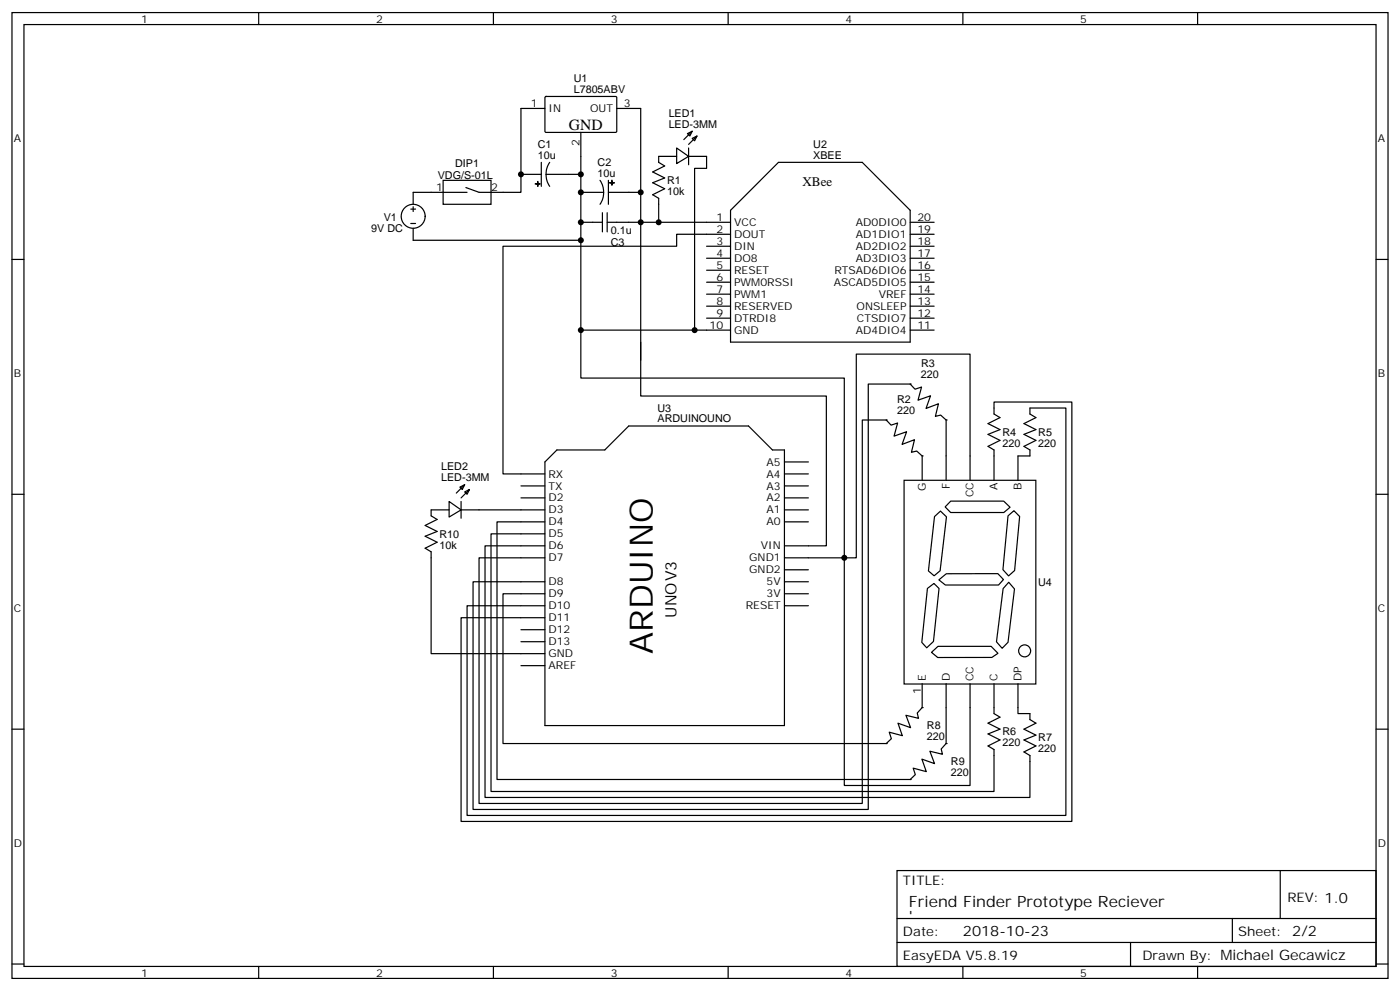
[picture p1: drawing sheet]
<svg xmlns="http://www.w3.org/2000/svg" width="412mm" height="292mm" viewBox="0 0 412 292" stroke-linecap="round" stroke-linejoin="round" font-family="sans-serif">
<g fill="none" stroke="#000" stroke-width=".35">
<path d="M3.5 3.7h405.4v284.3h-405.4zM7.1 7.2h398.2v277.3h-398.2zM76.2 3.7v3.5M145.3 3.7v3.5M214.5 3.7v3.5M283.6 3.7v3.5M352.8 3.7v3.5M153.5 31.9h7M160.6 28.6l.3-.2h20.6l.2 .4-.1 10-.3 .2-20.6-.1-.2-.3zM171.1 39v7M181.7 31.9h7M121.7 56.6v3.5"/>
<path d="M3.5 76.4h3.6M121 61.6h1.4M121 65.8h1.4M121.7 60.9v1.4M121.7 67.2v3.5M405.3 76.4h3.6M3.5 145.5h3.6M405.3 145.5h3.6M3.5 214.7h3.6M405.3 214.7h3.6M264.2 256.3h141.1v28.2h-141.1zM377.1 256.3v14.1"/>
<path d="M264.2 270.4h141.1M264.2 277.5h141.1M333 277.5v7M363 270.4v7.1M3.5 283.8h3.6M76.2 284.5v3.5M145.3 284.5v3.5M214.5 284.5v3.5M283.6 284.5v3.5M352.8 284.5v3.5M405.3 283.8h3.6"/>
<circle cx="121.7" cy="63.7" r="3.5"/>
</g>
<g fill="#fff" stroke="#000" stroke-width=".35">
<path d="M158.4 53.4v1.5z"/>
<path d="M157.7 54.1l1.4 .1z"/>
</g>
<path d="M153.5 51.3h6M159.5 47.8v7.1M160.9 51.3l.2 1.9 .8 1.7M160.9 51.3h6.7M161.9 47.8l-.8 1.7-.2 1.8" fill="none" stroke="#000" stroke-width=".35"/>
<g fill="#fff" stroke="#000" stroke-width=".35">
<path d="M180.2 53.1l.1 1.4z"/>
<path d="M179.6 53.8h1.4z"/>
</g>
<g fill="none" stroke="#000" stroke-width=".35">
<path d="M202.5 39.3l1.4-.7-.7 1.4zM203.9 38.6l-2.5 2.5M127 56.6h10.6M130.5 53.1h14.1v7h-14.1zM137.2 55.2l3.9 1.4h7.1M171.1 56.6h6.7M176.7 53.1l.9 1.7 .2 1.8M177.8 56.6l-.2 1.9-.9 1.6M179.2 53.1v7M179.2 56.6h6M199.3 43.6l3.5 2.4-3.5 2.2zM199.3 46h-5.3v1.8l1.8 1.1-3.5 1.7 3.5 1.8-3.5 1.4 3.5 1.8-3.5 1.7 1.7 1.1v1.7"/>
<path d="M202.8 43.6v4.9M202.8 46h5.3M203.9 40.7l1.4-.7-.7 1.5zM205.3 40l-2.5 2.5M171.1 65.4h6.3M177.4 62.6v5.7M178.9 62.6v5.7M178.9 65.4h6.3M208.1 65.4h7.1M208.1 69h7.1M208.1 72.5h7.1M208.1 76h7.1"/>
<path d="M208.1 79.6h7.1M215.2 61.9l14.1-14.1h24.7l14.1 14.1v38.8h-52.9zM268.1 65.4h7.1M268.1 69h7.1M268.1 72.5h7.1M268.1 76h7.1M268.1 79.6h7.1M208.1 83.1h7.1M208.1 86.6h7.1M208.1 90.1h7.1M208.1 93.7h7.1M208.1 97.2h7.1"/>
<path d="M268.1 83.1h7.1M268.1 86.6h7.1M268.1 90.1h7.1M268.1 93.7h7.1M268.1 97.2h7.1M153.5 139.5h7M160.5 136l3.5-3.5h14.2l7-7.1h35.3l7 7.1h3.6v81.1h-70.6zM231.1 139.5h7M231.1 136h7M153.5 143.1h7M153.5 146.6h7M153.5 150.1h7"/>
<path d="M153.5 153.6h7M153.5 157.2h7M231.1 143.1h7M231.1 146.6h7M231.1 150.1h7M231.1 153.6h7M153.5 160.7h7M153.5 164.2h7M153.5 171.3h7M153.5 174.8h7M153.5 178.3h7M231.1 160.7h7"/>
<path d="M231.1 164.2h7M231.1 171.3h7M231.1 174.8h7M231.1 178.3h7M231.1 167.7h7M153.5 181.9h7M153.5 185.4h7M153.5 188.9h7M153.5 192.4h7M153.5 196h7"/>
</g>
<g fill="#fff" stroke="#000" stroke-width=".35">
<path d="M266.3 141.4h38.8v60h-38.8z"/>
<path d="M275.3 152.1l1.7-1.6 1.8 1.7-1.9 15.8-1.7 1.5-1.7-1.4z"/>
<path d="M296.9 151.9l1.8-1.5 1.7 1.6-1.5 16-1.8 1.5-1.7-1.8z"/>
<path d="M273.2 173.2l1.9-1.4 1.5 1.4-1.6 15.6-2 1.9-1.5-1.6z"/>
<path d="M297.1 171.4l1.7 2-1.9 15.7-1.7 1.8-1.7-2 2-15.6z"/>
<path d="M276.6 170.7l2.1-1.8h15.2l1.7 1.7-1.5 1.6h-15.6z"/>
<path d="M274.4 192.1l1.9-1.8h15.7l2 2-1.8 1.2-16 .1z"/>
<path d="M280.1 147.5h15.6l1.8 1.8-1.8 1.6h-15.7l-1.6-1.7z"/>
<circle cx="301.8" cy="191.6" r="1.76"/>
</g>
<g fill="none" stroke="#000" stroke-width=".35">
<path d="M153.5 31.9v24.7h-5.3M188.7 31.9v33.5h-3.5M121.7 56.6h5.3M171.1 46v5.3h-3.5M171.1 51.3v19.4h-49.4M185.2 56.6h3.5M208.1 46v3.6h-3.5v47.6M171.1 70.7v26.5h37M194 60.1v5.3M208.1 65.4h-19.4v51.2h54.7v44.1h-5.3M208.1 69h-8.8v3.5h-51.1v67h5.3M171.1 97.2v14.1h77.6v52.9h-10.6"/>
<path d="M188.7 100.7v5.3M132.3 147.6l3.5 2.5-3.5 2.1zM132.3 150.1h-5.3v1.8l1.8 1-3.6 1.8 3.6 1.8-3.6 1.4 3.6 1.7-3.6 1.8 1.8 1.1v29.9h26.5M135.5 143.4l1.4-.7-.7 1.4zM135.8 147.6v5M135.8 150.1h17.7M136.9 144.8l1.4-.7-.7 1.4zM136.9 142.7l-2.5 2.5M138.3 144.1l-2.5 2.5M153.5 153.6h-7.1v75.9h121.7l1.5-1.4-.6-2 3.9 1.1-1.3-3.7 3.7 1.3-1.4-3.6 3.7 .9-.4-1.6 1.5-1.6v-17.6M153.5 157.2h-8.9v75.8h148.2v-12.3l-1.8-1.1 3.6-1.8-3.6-1.7 3.6-1.4-3.6-1.8 3.6-1.8-1.8-1v-8.8M271.6 141.3v-7.1l-1.6-1.4-1.5 .4 .9-3.7-3.7 1.3 1.4-3.7-3.7 1.3 1-3.9-1.9 .7-1.4-1.6h-7.1v112.9h-112.9v-72.3h12.4"/>
<path d="M278.7 141.3v-17.7l-1.6-1.4-1.6 .4 .9-3.7-3.6 1.3 1.3-3.7-3.7 1.3 1.1-3.9-2 .7-1.4-1.5h-12.3v125.2h-116.5v-67h14.2M285.8 141.3v-37.1h-33.6v60h-3.5v67h37.1v-29.9M292.8 141.3v-8.8l-1.8-1.1 3.6-1.8-3.6-1.7 3.6-1.4-3.6-1.8 3.6-1.8-1.8-1v-3.5h22.9v123.4h-179.9v-59.9h17.7M299.9 141.3v-7.1h3.5v-1.7l-1.8-1.1 3.6-1.8-3.6-1.7 3.6-1.4-3.6-1.8 3.6-1.8-1.8-1v-1.8h10.6v120h-176.4v-61.8h15.9M153.5 174.8h-5.3v44.1h112.9l1.5-1.4-.7-2 3.9 1.1-1.3-3.7 3.7 1.3-1.3-3.6 3.7 .9-.4-1.6 1.4-1.6v-7M153.5 160.7h-10.6v74.1h160.5v-12.4l-1.8-1 3.6-1.8-3.6-1.8 3.6-1.4-3.6-1.7 3.6-1.8-1.8-1.1v-1.7h-3.5v-8.8"/>
</g>
<g fill="#000">
<circle cx="153.5" cy="51.3" r=".88"/>
<circle cx="171.1" cy="56.6" r=".88"/>
<circle cx="171.1" cy="51.3" r=".88"/>
<circle cx="188.7" cy="56.6" r=".88"/>
<circle cx="171.1" cy="65.4" r=".88"/>
<circle cx="171.1" cy="70.7" r=".88"/>
<circle cx="188.7" cy="65.4" r=".88"/>
<circle cx="194" cy="65.4" r=".88"/>
<circle cx="171.1" cy="97.2" r=".88"/>
<circle cx="204.6" cy="97.2" r=".88"/>
<circle cx="268.1" cy="113.1" r=".18"/>
<circle cx="261.1" cy="123.6" r=".18"/>
<circle cx="271.6" cy="134.2" r=".18"/>
<circle cx="278.7" cy="123.6" r=".18"/>
<circle cx="248.7" cy="164.2" r=".88"/>
<circle cx="261.1" cy="218.9" r=".18"/>
<circle cx="271.6" cy="208.3" r=".18"/>
<circle cx="278.7" cy="218.9" r=".18"/>
<circle cx="268.1" cy="229.5" r=".18"/>
</g>
<text font-size="9.5" x="192.3" y="192.4" transform="rotate(-90 192.3 192.4)">ARDUINO</text>
<g font-size="4.6">
<text x="167.6" y="38.3">GND</text>
<text x="199.3" y="181.9" transform="rotate(-90 199.3 181.9)">UNOV3</text>
<text x="267.8" y="266.9">Friend Finder Prototype Reciever</text>
<text x="267.8" y="271.5">'</text>
</g>
<text font-size="4.2" x="283.6" y="275.7">2018-10-23</text>
<g font-size="3.9">
<text x="236.4" y="54.9">XBee</text>
<text x="266" y="260.5">TITLE:</text>
<text x="379.2" y="265.5">REV: 1.0</text>
<text x="266" y="275.7">Date:</text>
<text x="364.8" y="275.7">Sheet: 2/2</text>
<text x="266" y="282.8">EasyEDA V5.8.19</text>
<text x="336.5" y="282.8">Drawn By: Michael Gecawicz</text>
</g>
<g font-size="3.2">
<text x="41.6" y="6.7">1</text>
<text x="110.8" y="6.7">2</text>
<text x="179.9" y="6.7">3</text>
<text x="249.1" y="6.7">4</text>
<text x="318.2" y="6.7">5</text>
<text x="169" y="27.3">L7805ABV</text>
<text x="169" y="24.2">U1</text>
<text x="156.4" y="31.6">1</text>
<text x="161.6" y="33">IN</text>
<text x="173.8" y="33">OUT</text>
<text x="183.8" y="31.6">3</text>
<text x="197" y="34.4">LED1</text>
<text x="4.1" y="41.8">A</text>
<text x="197" y="37.6">LED-3MM</text>
<text x="405.9" y="41.8">A</text>
<text x="158.4" y="46.7">10u</text>
<text x="158.4" y="43.6">C1</text>
<text x="170.7" y="43.1" transform="rotate(-90 170.7 43.1)">2</text>
<text x="239.5" y="46.7">XBEE</text>
<text x="239.6" y="43.6">U2</text>
<text x="128.9" y="52.6">VDG/S-01L</text>
<text x="134.1" y="49">DIP1</text>
<text x="176.1" y="52">10u</text>
<text x="176.1" y="48.9">C2</text>
<text x="128.5" y="56.3">1</text>
<text x="144.6" y="56.3">2</text>
<text x="196.5" y="57.4">10k</text>
<text x="196.5" y="54.2">R1</text>
<text x="113" y="64.9">V1</text>
<text x="211.1" y="65.1">1</text>
<text x="270.2" y="65.1">20</text>
<text x="109.4" y="68.4">9V DC</text>
<text x="179.9" y="68.8">0.1u</text>
<text x="211.1" y="68.6">2</text>
<text x="216.3" y="66.5">VCC</text>
<text x="216.3" y="70">DOUT</text>
<text x="252.1" y="70">AD1DIO1</text>
<text x="252.1" y="66.5">AD0DIO0</text>
<text x="270.2" y="68.6">19</text>
<text x="179.9" y="72.3">C3</text>
<text x="211.1" y="72.1">3</text>
<text x="211.1" y="75.7">4</text>
<text x="216.3" y="73.6">DIN</text>
<text x="216.3" y="77.1">DO8</text>
<text x="252.1" y="77.1">AD3DIO3</text>
<text x="252.1" y="73.6">AD2DIO2</text>
<text x="270.2" y="75.7">17</text>
<text x="270.2" y="72.1">18</text>
<text x="211.1" y="79.2">5</text>
<text x="211.1" y="82.7">6</text>
<text x="216.3" y="80.6">RESET</text>
<text x="245.8" y="80.6">RTSAD6DIO6</text>
<text x="270.2" y="82.7">15</text>
<text x="270.2" y="79.2">16</text>
<text x="211.1" y="86.3">7</text>
<text x="211.1" y="89.8">8</text>
<text x="216.3" y="84.1">PWM0RSSI</text>
<text x="216.3" y="87.7">PWM1</text>
<text x="245.6" y="84.1">ASCAD5DIO5</text>
<text x="258.8" y="87.7">VREF</text>
<text x="270.2" y="89.8">13</text>
<text x="270.2" y="86.3">14</text>
<text x="211.1" y="93.3">9</text>
<text x="216.3" y="91.2">RESERVED</text>
<text x="216.3" y="94.7">DTRDI8</text>
<text x="252.3" y="91.2">ONSLEEP</text>
<text x="252.4" y="94.7">CTSDIO7</text>
<text x="270.2" y="93.3">12</text>
<text x="209" y="96.8">10</text>
<text x="216.3" y="98.2">GND</text>
<text x="252.1" y="98.2">AD4DIO4</text>
<text x="270.2" y="96.8">11</text>
<text x="4.1" y="110.9">B</text>
<text x="271.3" y="111.3">220</text>
<text x="271.3" y="108.1">R3</text>
<text x="405.9" y="110.9">B</text>
<text x="264.2" y="118.7">R2</text>
<text x="193.7" y="124.4">ARDUINOUNO</text>
<text x="193.7" y="121.2">U3</text>
<text x="264.2" y="121.9">220</text>
<text x="295.3" y="131.5">220</text>
<text x="295.3" y="128.3">R4</text>
<text x="305.9" y="131.5">220</text>
<text x="305.9" y="128.3">R5</text>
<text x="225.8" y="137.1">A5</text>
<text x="129.9" y="141.6">LED-3MM</text>
<text x="129.9" y="138.5">LED2</text>
<text x="161.6" y="140.6">RX</text>
<text x="225.8" y="140.6">A4</text>
<text x="279.8" y="143.8" transform="rotate(-90 279.8 143.8)">F</text>
<text x="161.6" y="144.1">TX</text>
<text x="161.6" y="147.6">D2</text>
<text x="225.8" y="144.1">A3</text>
<text x="225.8" y="147.6">A2</text>
<text x="272.7" y="144.5" transform="rotate(-90 272.7 144.5)">G</text>
<text x="286.8" y="146.4" transform="rotate(-90 286.8 146.4)">CC</text>
<text x="293.9" y="144.2" transform="rotate(-90 293.9 144.2)">A</text>
<text x="300.9" y="144.2" transform="rotate(-90 300.9 144.2)">B</text>
<text x="161.6" y="151.2">D3</text>
<text x="161.6" y="154.7">D4</text>
<text x="225.8" y="151.2">A1</text>
<text x="225.8" y="154.7">A0</text>
<text x="129.5" y="161.5">10k</text>
<text x="129.5" y="158.3">R10</text>
<text x="161.6" y="158.2">D5</text>
<text x="161.6" y="161.7">D6</text>
<text x="224.1" y="161.7">VIN</text>
<text x="161.6" y="165.3">D7</text>
<text x="220.7" y="165.3">GND1</text>
<text x="161.6" y="172.3">D8</text>
<text x="220.7" y="168.8">GND2</text>
<text x="225.8" y="172.3">5V</text>
<text x="305.8" y="172.4">U4</text>
<text x="161.6" y="175.9">D9</text>
<text x="161.6" y="179.4">D10</text>
<text x="219.7" y="179.4">RESET</text>
<text x="225.8" y="175.9">3V</text>
<text x="4.1" y="180.1">C</text>
<text x="161.6" y="182.9">D11</text>
<text x="405.9" y="180.1">C</text>
<text x="161.6" y="186.4">D12</text>
<text x="161.6" y="190">D13</text>
<text x="161.6" y="193.5">GND</text>
<text x="161.6" y="197">AREF</text>
<text x="272.7" y="200.6" transform="rotate(-90 272.7 200.6)">E</text>
<text x="279.8" y="200.6" transform="rotate(-90 279.8 200.6)">D</text>
<text x="286.8" y="200.6" transform="rotate(-90 286.8 200.6)">CC</text>
<text x="293.9" y="200.6" transform="rotate(-90 293.9 200.6)">C</text>
<text x="300.9" y="200.6" transform="rotate(-90 300.9 200.6)">DP</text>
<text x="271.3" y="204.2" transform="rotate(-90 271.3 204.2)">1</text>
<text x="273.1" y="214.8">R8</text>
<text x="273" y="217.9">220</text>
<text x="295.3" y="219.7">220</text>
<text x="295.3" y="216.5">R6</text>
<text x="305.9" y="221.5">220</text>
<text x="305.9" y="218.3">R7</text>
<text x="280.1" y="225.3">R9</text>
<text x="280.1" y="228.5">220</text>
<text x="4.1" y="249.2">D</text>
<text x="405.9" y="249.2">D</text>
<text x="41.6" y="287.5">1</text>
<text x="110.8" y="287.5">2</text>
<text x="179.9" y="287.5">3</text>
<text x="249.1" y="287.5">4</text>
<text x="318.2" y="287.5">5</text>
</g>
</svg>
